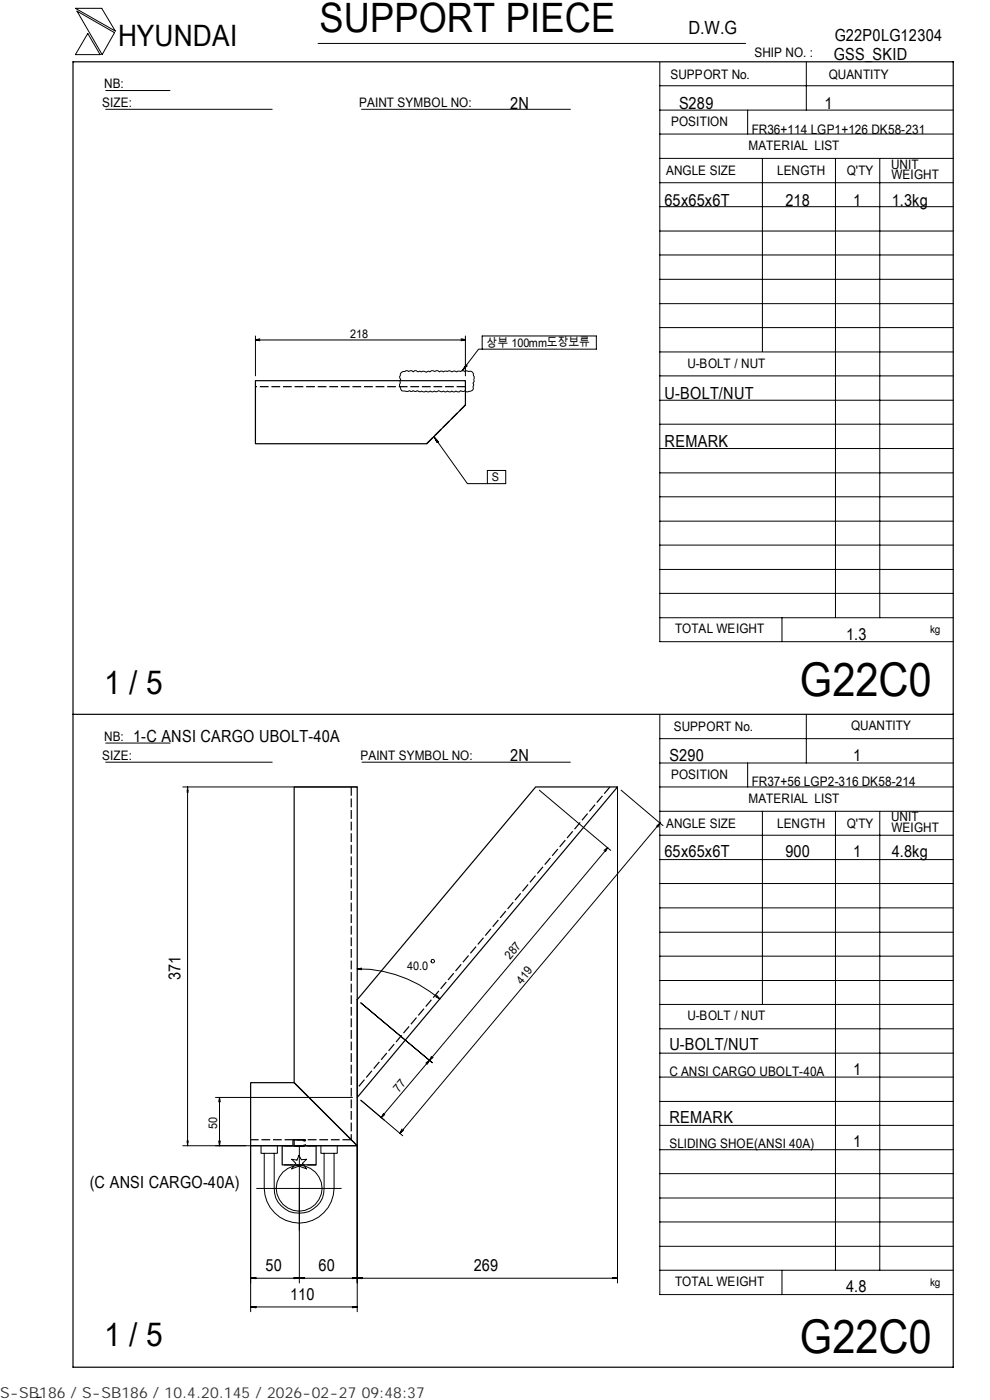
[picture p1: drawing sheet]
<svg xmlns="http://www.w3.org/2000/svg" width="210mm" height="297mm" viewBox="0 0 210 297" stroke-linecap="round" stroke-linejoin="round" font-family="sans-serif">
<path d="M15.5 13.1h186.7v277h-186.7zM54.2 80.8h44.5v5.1l-8.2 8.2h-36.3zM15.5 151.5h186.7M62.4 167h13.4v76.1l-13.4-13.4zM113.6 167h17.4l-55.2 65.8v-20.7zM53.2 229.7h9.2l13.4 13.4h-22.6zM59.8 243.1v4h7.2v-4" fill="none" stroke="#000" stroke-width=".25"/>
<path d="M90.5 94.1l8.2-8.2M98.7 82h-44.5M74.5 167v74.8M129.4 167l-53.6 63.9M62.2 243.1l-.1-1.3h2.7v1.3h-2.6M62.9 243.1h-.5v-1.3h2.1v1.3h-1.6M67 247.1h-7.2M67 243.1h-7.2h7.2M74.5 241.8h-21.3" fill="none" stroke="#000" stroke-width=".25" stroke-dasharray="1.9 .6" stroke-linecap="butt"/>
<g fill="none" stroke="#000" stroke-width=".21">
<path d="M16 1.8h5.6l2.9 4.8zM16.3 2.4l8 4.5-2.6 4.7zM18.6 7.1l2.6 4.5h-5.2zM22.4 19.2h13.7M67.5 9.2h90.6M139.9 18.2h62.3M139.9 13.2v122.9h62.3M171 13.1v10.3M22.4 23.2h35.3M76.7 23.2h44.3M139.9 38.8h62.3M139.9 33.6h62.3"/>
<path d="M139.9 28.4h62.3M139.9 23.4h62.3M158.6 23.4v5M161.7 33.6v41M177.2 33.7v97.4M186.6 33.7v97.4M139.9 59.3h62.3M139.9 54.1h62.3M139.9 49h62.3M139.9 43.8h62.3M54.2 72.1l.9 .2M54.2 72.1h44.5"/>
<path d="M54.2 71.3v8.4M55.1 71.9l-.9 .2M85.2 79l.9-.4 .6 .2 .7-.2 .2 .3 .4-.3h.3l.3 .3 .5-.2 .3 .2 .3-.2 .7 .3 .5-.3 .3 .2 .3-.3 .7 .2 .7-.2 .3 .3 .3-.2 .6 .2 .2-.2 .6 .1 .3-.2 .6 .3 .4-.2 .6 .2 .3-.2 .6 .1 .2-.2 .7 .2 .4-.2 .4 .2a.73 .73 0 0 1 .8 .1 .73 .73 0 0 1 .2 .8l.2 .2v1l-.3 .4 .2 .3-.2 .4 .1 .5a1.43 1.43 0 0 1-1.5 .6l-.3-.2-.2 .1-.7-.1-.3 .2-.7-.1-.3 .1-.6-.1-.2 .1-.7-.1-.3 .1-.5-.1-.4 .1-.7-.2-.6 .2-.3-.1-.2 .1-.6-.1-.3 .1-.7-.1-.6 .1-.3-.1-.3 .1-.5-.2-.4 .1-.6-.1-.2 .1-.5-.1-.7 .1a1.19 1.19 0 0 1-1.2-.5 1.07 1.07 0 0 1-.1-1.2l-.1-.5 .2-.3-.3-.6zM97.8 71.9l.9 .1-.9 .3M98.5 77.8l.2 .2M98.7 71.3v8.4M98.8 77.5l.2 .1-1 1zM102.3 71.3h24.2v2.8h-24.2zM102.3 74.1h-.8l-3.5 4.5M139.9 79.7h62.3M139.9 74.7h62.3M139.9 69.5h62.3"/>
<path d="M139.9 64.4h62.3M92 92.6l7.1 10h4.3M92 92.6l1 1.1-.3 .2zM92.7 93.4l-.3 .1M103.4 99.8h3.9v2.8h-3.9zM139.9 95.2h62.3M139.9 90h62.3M139.9 84.9h62.3M139.9 100.3h62.3M139.9 115.6h62.3M139.9 110.6h62.3M139.9 105.4h62.3"/>
<path d="M139.9 131.1h62.3M139.9 125.9h62.3M139.9 120.8h62.3M165.9 131.1v5M22.4 157.6h13.7M139.9 151.7v122.9h62.3M139.9 156.7h62.3M171 151.5v10.4M22.4 161.7h35.3M38.8 167h37M39.7 167.7h.2M39.8 167l.1 1.1h-.2z"/>
<path d="M39.8 167v76.1M76.8 161.7h44.2M114.4 167.6l15.1 12.8M128.9 179.8l-37.8 45.1M131 167v105.2M131.7 167.6l8.9 7.6M139.9 167h62.3M139.9 177.2h62.3M139.9 172.1h62.3M139.9 161.9h62.3M140 174.6l-.7 .6M140 174.6l-.5 .9"/>
<path d="M140 174.6l-55.2 65.8M158.6 161.9v5.1M161.7 172.1v41M177.2 172.2v97.3M186.6 172.2v97.3M128.1 180.4l.8-.6-.5 .9M139.9 182.4h62.3M139.9 197.8h62.3M139.9 192.6h62.3M139.9 187.4h62.3M75.8 205.6a27 27 0 0 1 17.5 6.3M75.8 205.6l.9 .1"/>
<path d="M76.5 212.8l15.2 12.7M76.7 205.4l-.9 .2M91.5 203.6h.5l.2 .4-.2 .2h-.5zM92.4 211.5l.9 .4M92.6 211.1l.7 .8M139.9 218.3h62.3M139.9 213.1h62.3M139.9 208h62.3M139.9 202.9h62.3M45.7 232.8h29.1M46.6 232.8l-.2 1M46.6 232.8l.1 1"/>
<path d="M46.6 232.8v10.3M75.8 232.8v45.5M76.5 233.4l8.9 7.6M81.4 236.2l-.6 .9 .8-.6M85.2 239.5l-.4 .9M85.6 239.8l-.8 .6M91.1 224.9l-.5 .9M91.1 224.9l-10.3 12.2M91.5 224.1l-.4 .8M91.9 224.4l-1.6 1.1M139.9 238.7h62.3M139.9 233.7h62.3"/>
<path d="M139.9 228.5h62.3M139.9 223.4h62.3M38.8 243.1h37M39.7 242.1h.2l-.1 1zM39.7 242.3h.2M46.4 242.1l.2 1M46.7 242.1l-.1 1M53.2 243.1v35.2M54.4 252.1h18M55.4 243.1v1.6h3.4v-1.6M56 244.7v7.4a7.4 7.4 0 0 0 7.4 7.4 7.4 7.4 0 0 0 7.5-7.4v-7.4M58.2 244.7v7.4a5.3 5.3 0 0 0 5.2 5.3 5.3 5.3 0 0 0 5.3-5.3v-7.4"/>
<path d="M61.9 245.9l1.1 .2 .4-1 .5 .9 1.1-.1-.8 .9 .8 1.2-1.6-.6-1.5 .6 .8-1.2zM63.5 243v29.2M68.1 243.1v1.6h3.4v-1.6M139.9 259.2h62.3M139.9 254.2h62.3M139.9 249h62.3M139.9 243.9h62.3M53.2 271.2l1.1-.2v.3zM53.2 271.2h77.8M53.2 277.3l1.1-.1v.2zM53.2 277.3h22.6M53.9 271.1v.2"/>
<path d="M53.9 277.2v.2M62.4 271l1.1 .2-1.1 .1zM62.7 271.1v.2M63.5 271.2l1-.2v.3zM64.2 271.1v.2M74.8 271l1 .2-1 .1zM74.8 277.2l1 .1-1 .1zM75 271.1v.2M75 277.2v.2M75.8 271.2l1-.2v.3zM76.4 271.1v.2M130 271l1 .2-1 .1z"/>
<path d="M130.3 271.1v.2M139.9 269.5h62.3M139.9 264.4h62.3M165.9 269.5v5.1M8.8 296.4l-1 .1"/>
<circle cx="63.5" cy="252.1" r="4.8"/>
</g>
<path d="M62.4 241.8h2.1M64.5 243.1h-2.1" fill="none" stroke="#000" stroke-width=".25" stroke-dasharray="1.2 .3" stroke-linecap="butt"/>
<path d="M62.1 241.8h2.7M64.8 243.1h-2.7" fill="none" stroke="#000" stroke-width=".25" stroke-dasharray="1.4 .4" stroke-linecap="butt"/>
<g font-size="9.9">
<text x="169.7" y="147.6">G22C0</text>
<text x="169.7" y="286.9">G22C0</text>
</g>
<text font-size="8.6" x="67.7" y="6.9">SUPPORT PIECE</text>
<g font-size="7">
<text x="22.1" y="147.2">1 / 5</text>
<text x="22.1" y="285.6">1 / 5</text>
</g>
<text font-size="6.3" x="25.1" y="9.8">HYUNDAI</text>
<text font-size="3.9" x="146" y="7.3">D.W.G</text>
<g font-size="3.5">
<text x="177" y="8.7">G22P0LG12304</text>
<text x="176.9" y="12.8">GSS_SKID</text>
<text x="108.2" y="23.1">2N</text>
<text x="144" y="23.1">S289</text>
<text x="174.8" y="23.1">1</text>
<text x="141" y="43.6">65x65x6T</text>
<text x="166.6" y="43.6">218</text>
<text x="180.9" y="43.6">1</text>
<text x="189.1" y="43.6">1.3kg</text>
<text x="141" y="84.6">U-BOLT/NUT</text>
<text x="141" y="94.8">REMARK</text>
<text x="179.5" y="135.8">1.3</text>
<text x="28.3" y="157.3">1-C ANSI CARGO UBOLT-40A</text>
<text x="108.2" y="161.4">2N</text>
<text x="142" y="161.4">S290</text>
<text x="180.9" y="161.4">1</text>
<text x="141" y="181.9">65x65x6T</text>
<text x="166.6" y="181.9">900</text>
<text x="180.9" y="181.9">1</text>
<text x="189.1" y="181.9">4.8kg</text>
<text x="38.3" y="207.9" transform="rotate(-90 38.3 207.9)">371</text>
<text x="142" y="222.8">U-BOLT/NUT</text>
<text x="180.9" y="228">1</text>
<text x="142" y="238.3">REMARK</text>
<text x="180.9" y="243.3">1</text>
<text x="19" y="252.1">(C ANSI CARGO-40A)</text>
<text x="56.3" y="269.7">50</text>
<text x="67.6" y="269.7">60</text>
<text x="100.5" y="269.7">269</text>
<text x="61.6" y="275.8">110</text>
<text x="179.5" y="274.1">4.8</text>
</g>
<text font-size="3.2" fill="#323232" x="0" y="296.6">S-SB186 / S-SB186 / 10.4.20.145 / 2026-02-27 09:48:37</text>
<g font-size="2.8">
<text x="142.2" y="16.8">SUPPORT No.</text>
<text x="160" y="12.2">SHIP NO. :</text>
<text x="175.8" y="16.7">QUANTITY</text>
<text x="21.7" y="22.8">SIZE:</text>
<text x="22.1" y="18.7">NB:</text>
<text x="76.2" y="22.8">PAINT SYMBOL NO:</text>
<text x="142.3" y="26.8">POSITION</text>
<text x="159.4" y="28.4">FR36+114 LGP1+126 DK58-231</text>
<text x="158.8" y="31.7">MATERIAL LIST</text>
<text x="189" y="35.8">UNIT</text>
<text x="141.3" y="37.2">ANGLE SIZE</text>
<text x="164.8" y="37.1">LENGTH</text>
<text x="179.6" y="37.1">Q'TY</text>
<text x="189.1" y="38">WEIGHT</text>
<text x="145.8" y="78">U-BOLT / NUT</text>
<text x="143.2" y="134.4">TOTAL WEIGHT</text>
<text x="142.9" y="155">SUPPORT No.</text>
<text x="180.5" y="154.9">QUANTITY</text>
<text x="21.7" y="161.3">SIZE:</text>
<text x="22.1" y="157.1">NB:</text>
<text x="76.5" y="161.2">PAINT SYMBOL NO:</text>
<text x="142.3" y="165.3">POSITION</text>
<text x="159.4" y="166.7">FR37+56 LGP2-316 DK58-214</text>
<text x="158.8" y="170.3">MATERIAL LIST</text>
<text x="141.3" y="175.7">ANGLE SIZE</text>
<text x="164.8" y="175.6">LENGTH</text>
<text x="179.6" y="175.6">Q'TY</text>
<text x="189" y="174.2">UNIT</text>
<text x="189.1" y="176.5">WEIGHT</text>
<text x="145.8" y="216.5">U-BOLT / NUT</text>
<text x="142" y="228.2">C ANSI CARGO UBOLT-40A</text>
<text x="142" y="243.5">SLIDING SHOE(ANSI 40A)</text>
<text x="143.2" y="272.9">TOTAL WEIGHT</text>
</g>
<g font-size="2.5">
<text x="74.3" y="71.6">218</text>
<text x="103.2" y="73.6">상부 100mm도장보류</text>
<text x="104.3" y="102.1">S</text>
<text x="108.2" y="203.7" transform="rotate(-50 108.2 203.7)">287</text>
<text x="86.4" y="205.7">40.0</text>
<text x="110.7" y="208.9" transform="rotate(-50 110.7 208.9)">419</text>
<text x="84.6" y="231.9" transform="rotate(-50 84.6 231.9)">77</text>
<text x="46.1" y="239.4" transform="rotate(-90 46.1 239.4)">50</text>
</g>
<g font-size="2.3">
<text x="197.3" y="134.3">kg</text>
<text x="197.3" y="272.8">kg</text>
</g>
</svg>
